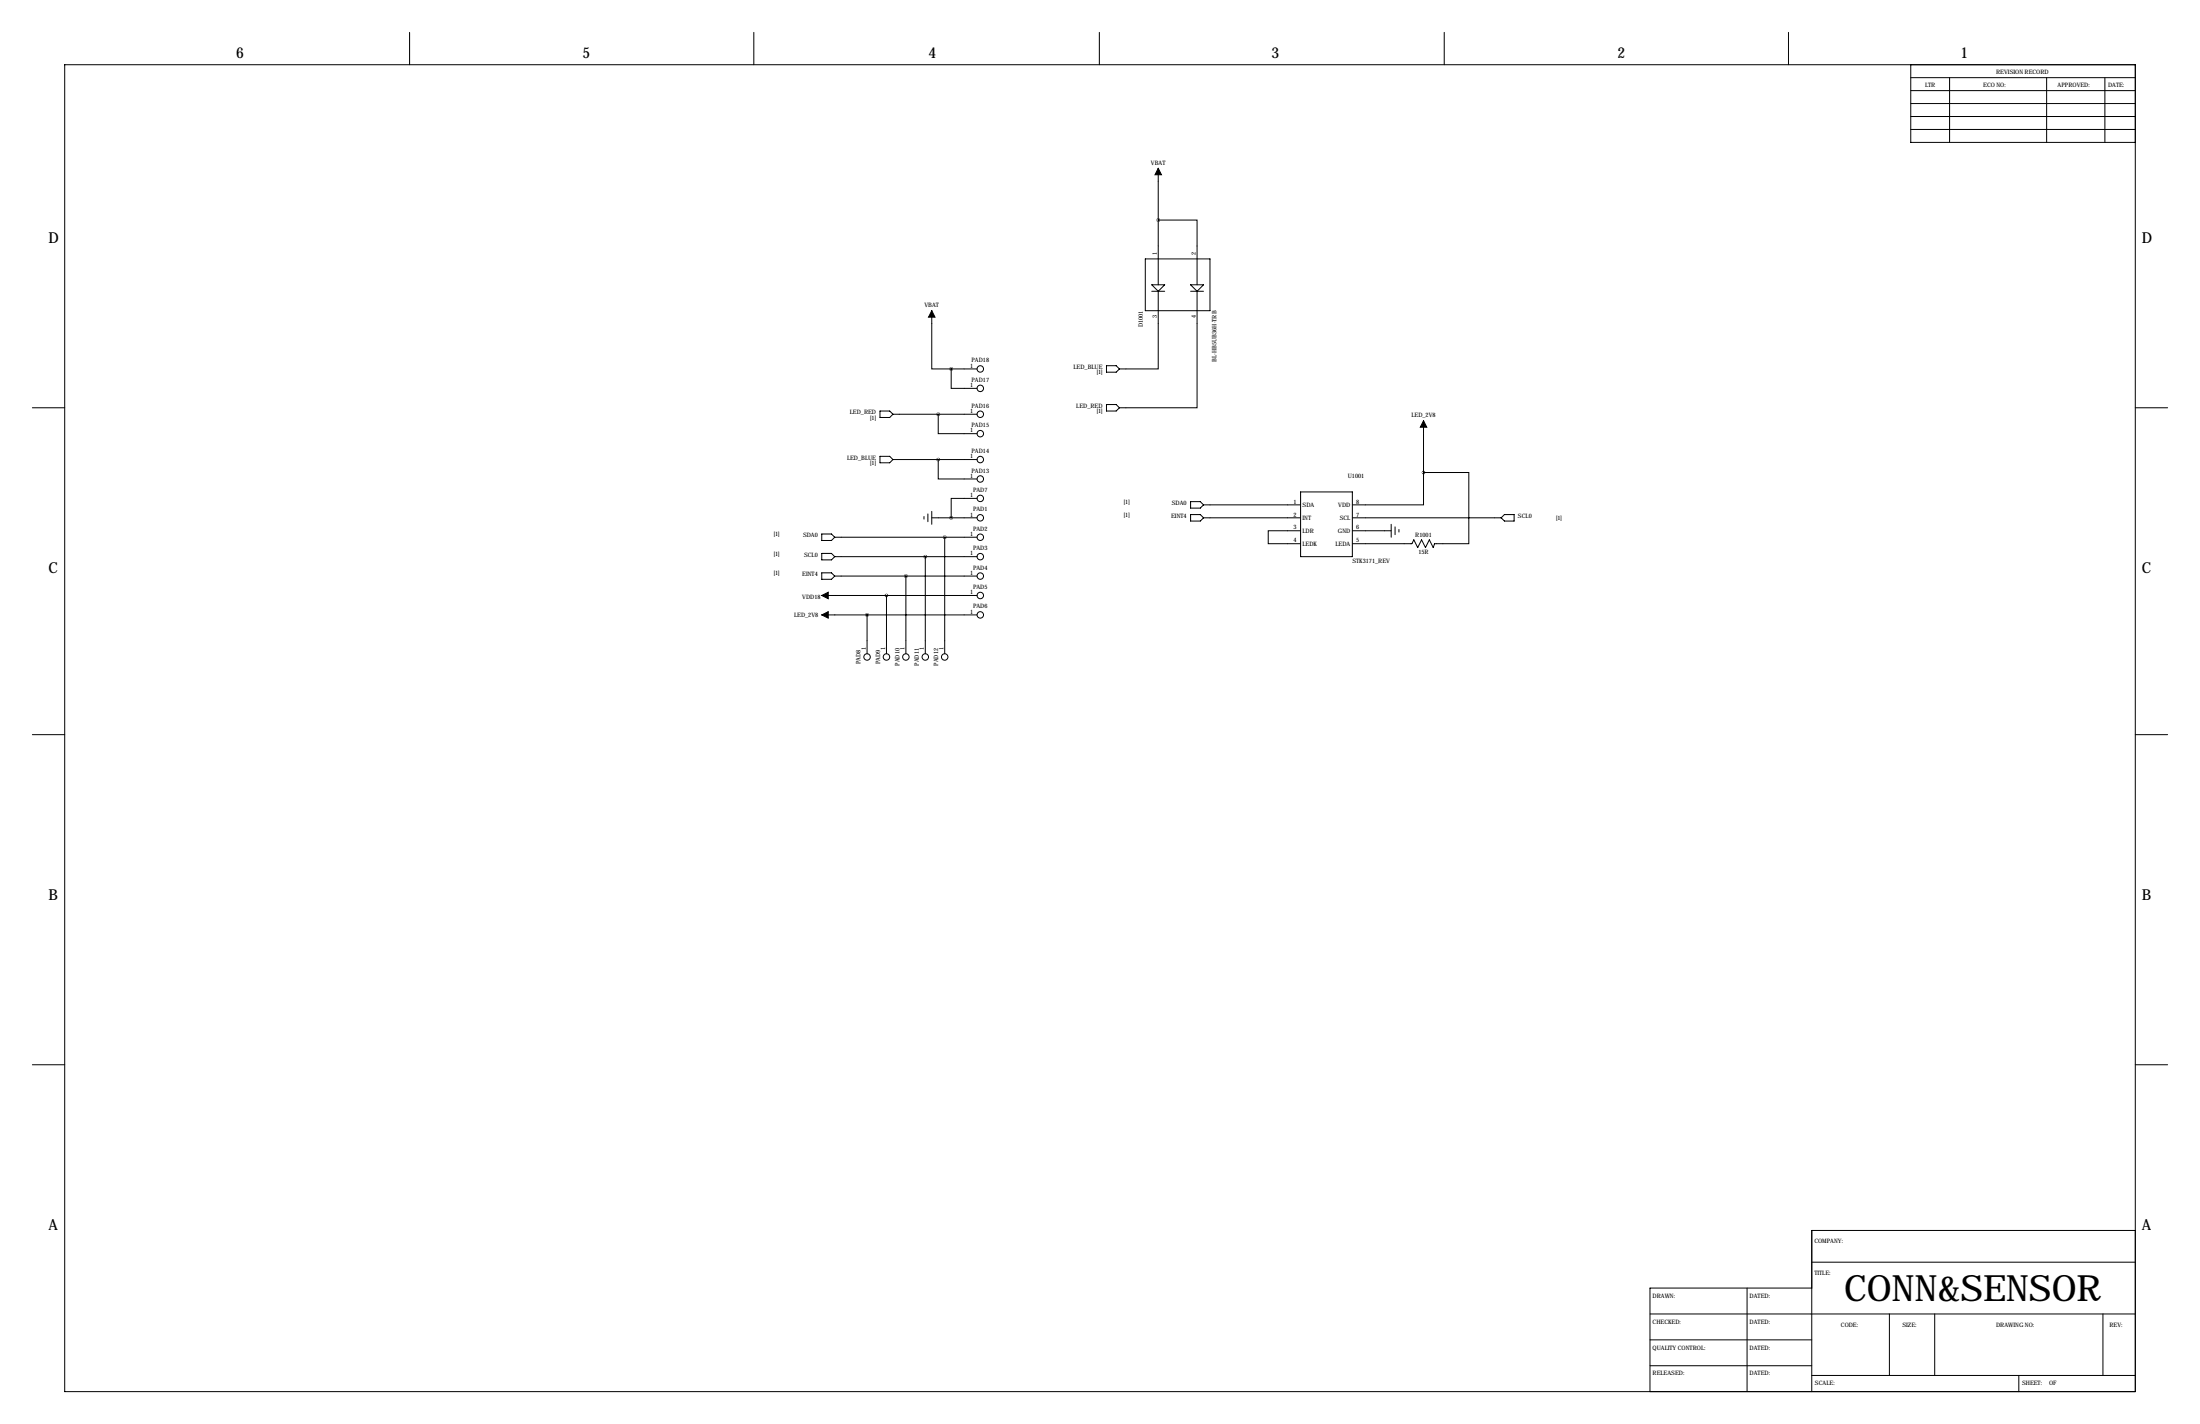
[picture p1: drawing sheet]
<svg xmlns="http://www.w3.org/2000/svg" width="864mm" height="559mm" viewBox="0 0 864 559" stroke-linecap="round" stroke-linejoin="round" font-family="sans-serif">
<g fill="none" stroke="#000" stroke-width=".39">
<path d="M160.8 12.7v12.7M295.9 12.7v12.7M431.5 12.7v12.7M566.9 12.7v12.7M702.1 12.7v12.7M25.4 25.4h812.8v520.7h-812.8zM750.1 25.4v30.5h88.1M750.1 35.6h88.1M750.1 30.5h88.1M765.3 30.5v25.4M803.4 30.5v25.4M826.3 30.5v25.4"/>
<path d="M750.1 50.8h88.1M750.1 45.7h88.1M750.1 40.6h88.1M454.7 66v45.8M454.7 86.4h15.2v25.4M449.6 101.6h25.4v20.3h-25.4zM452.1 111.8h5.1l-2.5 2.5zM452.1 114.3h5.1M454.7 114.3v30.5h-15.3M467.4 111.8h5l-2.5 2.5zM467.4 114.3h5M469.9 114.3v45.7h-30.5"/>
<path d="M365.8 121.9v22.9h7.6M373.4 144.8v7.6h10.1M373.4 144.8h10.1M434.3 143.5h3.8l1.3 1.3-1.3 1.3h-3.8zM434.3 158.8h3.8l1.3 1.2-1.3 1.3h-3.8zM12.7 160h12.7M345.4 161.3h3.8l1.3 1.3-1.3 1.2h-3.8zM345.4 179.1h3.8l1.3 1.2-1.3 1.3h-3.8zM350.5 162.6h33M368.3 162.6v7.6h15.2M558.8 165.1v20.3M838.2 160h12.7"/>
<path d="M350.5 180.3h33M368.3 180.3v7.7h15.2M383.5 195.6h-10.1v7.6M467.4 196.8h3.8l1.2 1.3-1.2 1.3h-3.8zM472.4 198.1h38.1M510.5 193h20.4v25.4h-20.4zM558.8 185.4v12.7h-27.9M558.8 185.4h17.8v28h-13.5l-.5 1.5-1.5-3.1-1.5 3.1-1.6-3.1-1.5 3.1-1.5-3.1-.8 1.6h-23.3M322.6 209.6h3.8l1.3 1.2-1.3 1.3h-3.8zM322.6 217.2h3.8l1.3 1.2-1.3 1.3h-3.8zM327.7 210.8h55.8M327.7 218.4h55.8"/>
<path d="M362.7 202.7v1M363.2 218.4v38.1M364.2 201.7v3M365.8 203.2h17.7M365.8 200.7v5M370.8 210.8v45.7M467.4 201.9h3.8l1.2 1.3-1.2 1.3h-3.8zM472.4 203.2h38.1M510.5 208.3h-12.7v5.1h12.7M530.9 203.2h58.4M530.9 208.3h15.2M546.1 205.7v5.1"/>
<path d="M547.6 206.8v3M549.1 207.8v1M590.5 201.9h3.9v2.6h-3.9l-1.2-1.3zM322.6 233.7h60.9M322.6 224.8h3.8l1.3 1.3-1.3 1.2h-3.8zM327.7 226.1h55.8M348 233.7v22.8M355.6 226.1v30.4M322.6 241.3h60.9M340.4 241.3v15.2M12.7 288.3h12.7M838.2 288.3h12.7"/>
<path d="M12.7 417.8h12.7M838.2 417.8h12.7M711.2 495.3h127M838.2 482.9h-127v63.2M647.7 515.6h190.5M685.8 505.5v40.6M711.2 505.5h-63.5v40.6M741.7 515.6v24.2M759.5 515.6v24.2M825.5 515.6v24.2M647.7 535.9h63.5M647.7 525.8h63.5"/>
<path d="M711.2 539.8h127M792.5 539.8v6.3"/>
<circle cx="384.8" cy="152.4" r="1.27"/>
<circle cx="384.8" cy="144.8" r="1.27"/>
<circle cx="384.8" cy="162.6" r="1.27"/>
<circle cx="384.8" cy="170.2" r="1.27"/>
<circle cx="384.8" cy="188" r="1.27"/>
<circle cx="384.8" cy="180.3" r="1.27"/>
<circle cx="384.8" cy="195.6" r="1.27"/>
<circle cx="384.8" cy="218.4" r="1.27"/>
<circle cx="384.8" cy="210.8" r="1.27"/>
<circle cx="384.8" cy="203.2" r="1.27"/>
<circle cx="384.8" cy="233.7" r="1.27"/>
<circle cx="384.8" cy="226.1" r="1.27"/>
<circle cx="340.4" cy="257.8" r="1.27"/>
<circle cx="348" cy="257.8" r="1.27"/>
<circle cx="355.6" cy="257.8" r="1.27"/>
<circle cx="363.2" cy="257.8" r="1.27"/>
<circle cx="370.8" cy="257.8" r="1.27"/>
<circle cx="384.8" cy="241.3" r="1.27"/>
</g>
<path d="M454.7 66l1.2 2.6h-2.5zM365.8 121.9l1.2 2.6h-2.5zM558.8 165.1l1.3 2.5h-2.6zM322.6 233.7l2.5-1.3v2.5zM322.6 241.3l2.5-1.3v2.6z" fill="#000" stroke="#000" stroke-width=".39"/>
<path d="M373.3 203.2a.05 .05 0 0 0 .1 0 .05 .05 0 0 0-.1 0zM340.3 241.3a.05 .05 0 0 0 .1 0 .05 .05 0 0 0-.1 0zM347.9 233.7a.05 .05 0 0 0 .1 0 .05 .05 0 0 0-.1 0zM363.2 218.4a.05 .05 0 0 0 .1 0 .05 .05 0 0 0-.1 0zM370.8 210.8a.05 .05 0 0 0 .1 0 .05 .05 0 0 0-.1 0zM373.3 144.8a.05 .05 0 0 0 .1 0 .05 .05 0 0 0-.1 0zM454.6 86.4a.05 .05 0 0 0 .1 0 .05 .05 0 0 0-.1 0z" fill="#000" stroke="#000" stroke-width="1.3"/>
<text font-size="14.2" x="723.9" y="510.5">CONN&amp;SENSOR</text>
<g font-size="5.9">
<text x="92.7" y="22.9">6</text>
<text x="228.6" y="22.9">5</text>
<text x="364.5" y="22.9">4</text>
<text x="499.1" y="22.9">3</text>
<text x="635" y="22.9">2</text>
<text x="769.6" y="22.9">1</text>
<text x="19" y="95.2">D</text>
<text x="840.7" y="95.2">D</text>
<text x="19" y="224.8">C</text>
<text x="840.7" y="224.8">C</text>
<text x="19" y="353.1">B</text>
<text x="840.7" y="353.1">B</text>
<text x="19" y="482.6">A</text>
<text x="840.7" y="482.6">A</text>
</g>
<g font-size="2.4">
<text x="783.6" y="29.2">REVISION RECORD</text>
<text x="755.6" y="34.3">LTR</text>
<text x="778.5" y="34.3">ECO NO:</text>
<text x="807.7" y="34.3">APPROVED:</text>
<text x="827.5" y="34.3">DATE:</text>
<text x="451.8" y="64.8">VBAT</text>
<text x="454.2" y="100.1" transform="rotate(-90 454.2 100.1)">1</text>
<text x="469.4" y="100.1" transform="rotate(-90 469.4 100.1)">2</text>
<text x="362.9" y="120.6">VBAT</text>
<text x="454.2" y="124.7" transform="rotate(-90 454.2 124.7)">3</text>
<text x="469.4" y="124.7" transform="rotate(-90 469.4 124.7)">4</text>
<text x="448.6" y="128.4" transform="rotate(-90 448.6 128.4)">D1001</text>
<text x="381.3" y="142.2">PAD18</text>
<text x="477.6" y="141.9" transform="rotate(-90 477.6 141.9)">BL-HB5UB36H-TRB</text>
<text x="380.8" y="144.3">1</text>
<text x="381.3" y="149.9">PAD17</text>
<text x="421.4" y="144.8">LED_BLUE</text>
<text x="430.5" y="146.9">[1]</text>
<text x="380.8" y="151.9">1</text>
<text x="381.3" y="160">PAD16</text>
<text x="422.5" y="160">LED_RED</text>
<text x="333.6" y="162.6">LED_RED</text>
<text x="341.6" y="164.6">[1]</text>
<text x="380.8" y="162.1">1</text>
<text x="381.3" y="167.6">PAD15</text>
<text x="430.5" y="162.1">[1]</text>
<text x="554" y="163.8">LED_2V8</text>
<text x="380.8" y="169.7">1</text>
<text x="380.8" y="179.8">1</text>
<text x="381.3" y="177.8">PAD14</text>
<text x="332.5" y="180.3">LED_BLUE</text>
<text x="341.6" y="182.4">[1]</text>
<text x="381.3" y="185.4">PAD13</text>
<text x="380.8" y="187.5">1</text>
<text x="529.1" y="187.8">U1001</text>
<text x="380.8" y="195.1">1</text>
<text x="382" y="193">PAD7</text>
<text x="441.2" y="197.9">[1]</text>
<text x="507.8" y="197.6">1</text>
<text x="532.4" y="197.6">8</text>
<text x="380.8" y="202.7">1</text>
<text x="382" y="200.7">PAD1</text>
<text x="441.2" y="203">[1]</text>
<text x="459.7" y="203.2">EINT4</text>
<text x="460" y="198.1">SDA0</text>
<text x="507.8" y="202.7">2</text>
<text x="511.3" y="198.9">SDA</text>
<text x="511.3" y="204">INT</text>
<text x="525.3" y="198.9">VDD</text>
<text x="525.9" y="204">SCL</text>
<text x="532.4" y="202.7">7</text>
<text x="595.9" y="203.2">SCL0</text>
<text x="382" y="208.3">PAD2</text>
<text x="507.8" y="207.8">3</text>
<text x="511.3" y="209.1">LDR</text>
<text x="525.2" y="209.1">GND</text>
<text x="532.4" y="207.8">6</text>
<text x="610.8" y="204">[1]</text>
<text x="303.8" y="210.4">[1]</text>
<text x="315.2" y="210.8">SDA0</text>
<text x="380.8" y="210.3">1</text>
<text x="382" y="215.9">PAD3</text>
<text x="507.8" y="212.9">4</text>
<text x="511.3" y="214.2">LEDK</text>
<text x="524.3" y="214.2">LEDA</text>
<text x="532.4" y="212.9">5</text>
<text x="555.5" y="210.8">R1001</text>
<text x="303.8" y="218">[1]</text>
<text x="315.6" y="218.4">SCL0</text>
<text x="380.8" y="217.9">1</text>
<text x="530.9" y="221">STK3171_REV</text>
<text x="556.8" y="217.5">15R</text>
<text x="303.8" y="225.6">[1]</text>
<text x="314.9" y="226.1">EINT4</text>
<text x="380.8" y="225.6">1</text>
<text x="382" y="223.5">PAD4</text>
<text x="380.8" y="233.2">1</text>
<text x="382" y="231.1">PAD5</text>
<text x="314.9" y="235">VDD18</text>
<text x="382" y="238.8">PAD6</text>
<text x="311.7" y="242.3">LED_2V8</text>
<text x="380.8" y="240.8">1</text>
<text x="339.9" y="255" transform="rotate(-90 339.9 255)">1</text>
<text x="347.5" y="255" transform="rotate(-90 347.5 255)">1</text>
<text x="355.1" y="255" transform="rotate(-90 355.1 255)">1</text>
<text x="362.7" y="255" transform="rotate(-90 362.7 255)">1</text>
<text x="370.3" y="255" transform="rotate(-90 370.3 255)">1</text>
<text x="337.8" y="260.7" transform="rotate(-90 337.8 260.7)">PAD8</text>
<text x="345.4" y="260.7" transform="rotate(-90 345.4 260.7)">PAD9</text>
<text x="353.1" y="261.3" transform="rotate(-90 353.1 261.3)">PAD10</text>
<text x="360.7" y="261.3" transform="rotate(-90 360.7 261.3)">PAD11</text>
<text x="368.3" y="261.3" transform="rotate(-90 368.3 261.3)">PAD12</text>
<text x="712.2" y="487.7">COMPANY:</text>
<text x="712.2" y="500.4">TITLE:</text>
<text x="648.7" y="509.3">DRAWN:</text>
<text x="686.8" y="509.3">DATED:</text>
<text x="648.7" y="519.4">CHECKED:</text>
<text x="686.8" y="519.4">DATED:</text>
<text x="722.6" y="520.7">CODE:</text>
<text x="746.8" y="520.7">SIZE:</text>
<text x="783.6" y="520.7">DRAWING NO:</text>
<text x="828" y="520.7">REV:</text>
<text x="648.7" y="529.6">QUALITY CONTROL:</text>
<text x="686.8" y="529.6">DATED:</text>
<text x="648.7" y="539.8">RELEASED:</text>
<text x="686.8" y="539.8">DATED:</text>
<text x="712.5" y="543.6">SCALE:</text>
<text x="793.7" y="543.6">SHEET:</text>
<text x="804.3" y="543.6">OF</text>
</g>
</svg>
